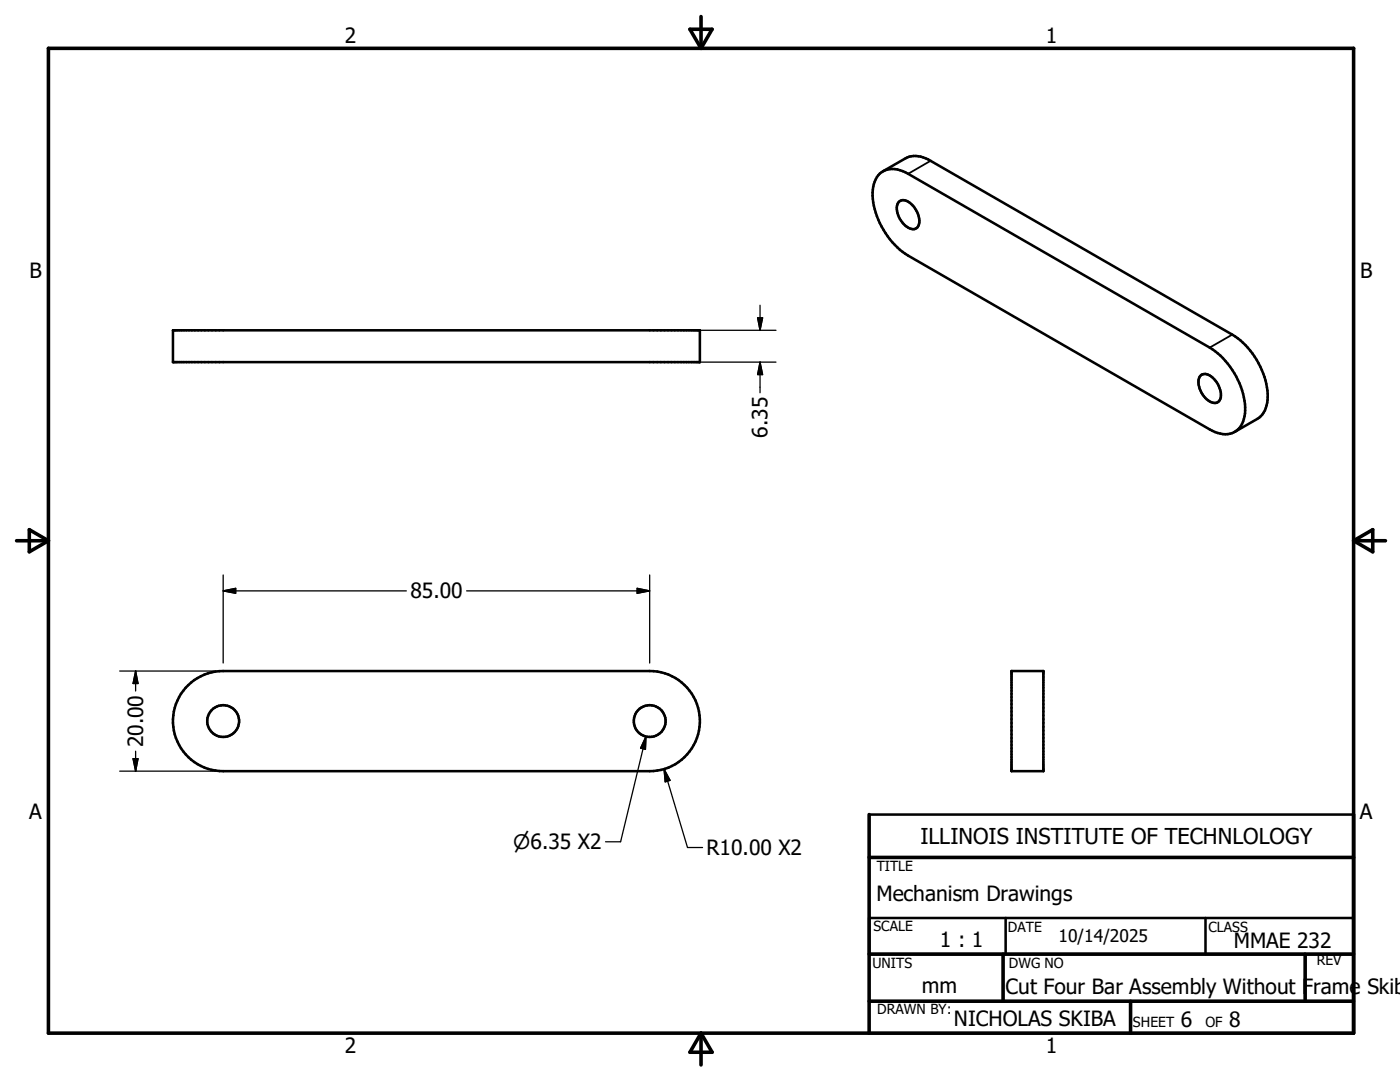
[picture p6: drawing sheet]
<svg xmlns="http://www.w3.org/2000/svg" width="279mm" height="216mm" viewBox="0 0 279 216" stroke-linecap="round" stroke-linejoin="round" font-family="sans-serif">
<g fill="none" stroke="#000" stroke-width=".51">
<path d="M175.6 34.6a4.7 4.7 0 0 1 5.6 .1l60.2 34.7a15.4 15.4 0 0 1 7.1 13.1 4.2 4.2 0 0 1-3 4 5.9 5.9 0 0 1-4.1-.8l-60.2-34.7a15.4 15.4 0 0 1-7-13.1l.4-1.7 .4-.9zM176.2 34.2l4.5-2.6a4.9 4.9 0 0 1 5 .5l60.2 34.7a15.4 15.4 0 0 1 7.1 13 4.6 4.6 0 0 1-2.1 3.8l-4.5 2.6M179.4 40.3a1.93 1.93 0 0 1 2.7 .7 4 4 0 0 1 1.1 4.2 1.43 1.43 0 0 1-2.3 0 4.3 4.3 0 0 1-1.7-4.7zM34.5 65.9h105.2v6.4h-105.2zM239.6 75a1.91 1.91 0 0 1 2.7 .7 4 4 0 0 1 1.1 4.2 1.45 1.45 0 0 1-2.3 0 4.3 4.3 0 0 1-1.7-4.7zM37.6 136.7a9.9 9.9 0 0 1 6.9-2.8h85.2a10 10 0 0 1 10 10 10 10 0 0 1-10 10h-85.2a10 10 0 0 1-9.2-6.3 10 10 0 0 1 2.3-10.9zM201.9 133.9h6.3v20h-6.3zM173.5 162.5h96.6M173.5 183.2h96.6v7.2h-96.6zM200.7 183.2v7.2M240.6 183.2v7.2M173.5 206.2h96.6"/>
<circle cx="44.5" cy="143.9" r="3.2"/>
<circle cx="129.6" cy="143.9" r="3.2"/>
</g>
<path d="M185.7 32.1l-4.5 2.6M245.9 66.8l-4.5 2.6" fill="none" stroke="#000" stroke-width=".36"/>
<g fill="none" stroke="#000" stroke-width=".71">
<path d="M9.7 9.6h260.4v196.6h-260.4zM137.7 5.8h4.4l-2.2 3.8zM139.9 3.3v6.3M3.3 107.9h6.4M5.8 105.7l3.9 2.2-3.9 2.2zM270.1 107.9h6.4M270.1 107.9l3.9-2.2v4.4zM173.5 171.1h96.6M173.5 162.5v43.7M173.5 190.4h96.6M173.5 199.8h96.6M200.2 190.4v9.4"/>
<path d="M225.6 199.8v6.4M260.5 190.4v9.4M139.9 206.2v6.3M139.9 206.2l2.2 3.8h-4.4z"/>
</g>
<g fill="none" stroke="#000" stroke-width=".25">
<path d="M131.3 72.3h23.6M131.3 65.9h23.6M151.2 63.4h1l-.5 2.5zM151.7 60.9v5M151.7 72.3v6.1M151.7 72.3l.5 2.4h-1zM44.5 117.9h36.6M44.5 117.9l2.5-.5v1zM44.5 114.7v17.6M93.1 117.9h36.6M127.2 117.4l2.5 .5-2.5 .5zM129.7 114.7v17.6"/>
<path d="M23.9 133.9h19M27.1 133.9v4M27.1 133.9l.4 2.5h-.9zM23.9 153.9h19M26.6 151.4h.9l-.4 2.5zM27.1 149.9v4M128.9 147l-5 21h-3M128.9 147l-.1 2.5-1-.2zM132.5 153.5l4.7 15.6h3M132.5 153.5l1.2 2.2-.9 .3z"/>
</g>
<path d="M151.2 63.4h1l-.5 2.5zM151.7 72.3l.5 2.4h-1zM44.5 117.9l2.5-.5v1zM127.2 117.4l2.5 .5-2.5 .5zM27.1 133.9l.4 2.5h-.9zM26.6 151.4h.9l-.4 2.5zM128.9 147l-.1 2.5-1-.2zM132.5 153.5l1.2 2.2-.9 .3z" fill="#000" stroke="#000" stroke-width=".25"/>
<text font-size="4.4" x="183.7" y="168.4">ILLINOIS INSTITUTE OF TECHNLOLOGY</text>
<g font-size="4.2">
<text x="68.8" y="8.7">2</text>
<text x="208.7" y="8.7">1</text>
<text x="5.9" y="55.5">B</text>
<text x="271.4" y="55.5">B</text>
<text x="153.2" y="87.3" transform="rotate(-90 153.2 87.3)">6.35</text>
<text x="81.9" y="119.4">85.00</text>
<text x="28.6" y="149.1" transform="rotate(-90 28.6 149.1)">20.00</text>
<text x="5.8" y="163.4">A</text>
<text x="271.4" y="163.4">A</text>
<text x="141" y="170.6">R10.00 X2</text>
<text x="174.9" y="179.7">Mechanism Drawings</text>
<text x="187.6" y="188.9">1 : 1</text>
<text x="246.2" y="189.2">MMAE 232</text>
<text x="184" y="198.2">mm</text>
<text x="200.7" y="198.4">Cut Four Bar Assembly Without Frame Skib</text>
<text x="190.4" y="204.7">NICHOLAS SKIBA</text>
<text x="235.7" y="205">6</text>
<text x="245.3" y="205">8</text>
<text x="68.8" y="210.2">2</text>
<text x="208.7" y="210.2">1</text>
</g>
<text font-size="4" x="102.4" y="169.4">n6.35 X2</text>
<text font-size="3.5" x="211.2" y="187.9">10/14/2025</text>
<g font-size="2.8">
<text x="175" y="173.8">TITLE</text>
<text x="174.3" y="185.8">SCALE</text>
<text x="201.2" y="186">DATE</text>
<text x="241.2" y="186">CLASS</text>
<text x="174.1" y="193.2">UNITS</text>
<text x="201.3" y="193.2">DWG NO</text>
<text x="262.8" y="192.6">REV</text>
<text x="175.1" y="202.4">DRAWN BY:</text>
<text x="226.1" y="205">SHEET</text>
<text x="240.6" y="205">OF</text>
</g>
</svg>
